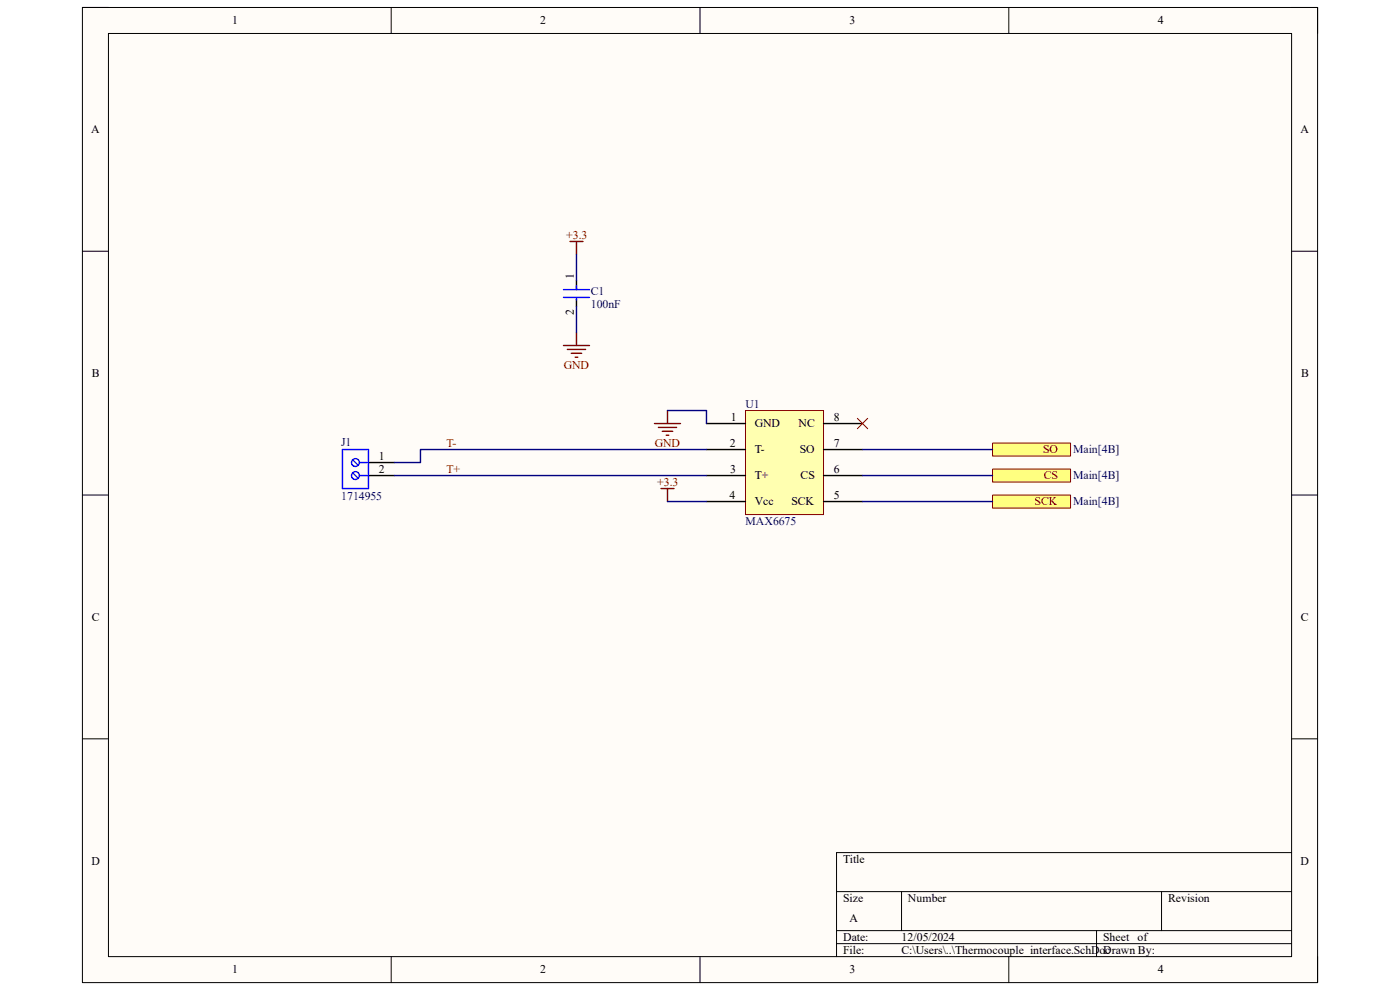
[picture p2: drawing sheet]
<svg xmlns="http://www.w3.org/2000/svg" width="297mm" height="210mm" viewBox="0 0 297 210" stroke-linecap="round" stroke-linejoin="round" font-family="sans-serif">
<path d="M17.5 1.6h262v206.8h-262z" fill-rule="evenodd" fill="#fffcf8"/>
<path d="M17.5 1.6h262v206.8h-262z" fill="none" stroke="#000" stroke-width=".21"/>
<path d="M23 7.1h251v195.8h-251z" fill-rule="evenodd" fill="#fffcf8"/>
<g fill="none" stroke="#000" stroke-width=".21">
<path d="M17.5 1.6h5.5M23 7.1h251v195.8h-251zM83 1.6v5.5M148.5 1.6v5.5M214 1.6v5.5M274 1.6h5.5v5.5M17.5 53.3h5.5M274 53.3h5.5M17.5 105h5.5M274 105h5.5M17.5 156.7h5.5M274 156.7h5.5"/>
<path d="M177.5 189.1h96.5M177.5 197.4h96.5M191.3 189.1v8.3M232.6 197.4v5.5M246.4 189.1v8.3M274 180.9h-96.5v22M83 202.9v5.5M148.5 202.9v5.5M177.5 200.2h96.5M214 202.9v5.5M279.5 202.9v5.5"/>
</g>
<path d="M158.2 87.1h16.5v22.1h-16.5z" fill-rule="evenodd" fill="#ffffb0"/>
<path d="M158.2 87.1h16.5v22.1h-16.5z" fill="none" stroke="#800000" stroke-width=".21"/>
<path d="M149.9 89.8h8.3M149.9 95.4h8.3M174.7 89.9h8.3M174.7 95.4h8.3M149.9 100.9h8.3M149.9 106.4h8.3M174.7 100.9h8.3M174.7 106.4h8.3" fill="none" stroke="#000" stroke-width=".3"/>
<path d="M210.6 94h16.5v2.7h-16.5z" fill-rule="evenodd" fill="#ffff80"/>
<path d="M210.6 94h16.5v2.7h-16.5z" fill="none" stroke="#800000" stroke-width=".21"/>
<path d="M210.6 99.5h16.5v2.8h-16.5z" fill-rule="evenodd" fill="#ffff80"/>
<path d="M210.6 99.5h16.5v2.8h-16.5z" fill="none" stroke="#800000" stroke-width=".21"/>
<path d="M210.6 105h16.5v2.8h-16.5z" fill-rule="evenodd" fill="#ffff80"/>
<path d="M210.6 105h16.5v2.8h-16.5z" fill="none" stroke="#800000" stroke-width=".21"/>
<path d="M181.9 88.7l2.2 2.3M184.1 88.7l-2.2 2.3" fill="none" stroke="#f00" stroke-width=".21"/>
<path d="M78.2 98.1h5.5M78.2 100.9h5.5" fill="none" stroke="#000" stroke-width=".3"/>
<circle cx="75.4" cy="98.1" r=".83" fill="#fff"/>
<g fill="none" stroke="#00f" stroke-width=".3">
<path d="M74.8 97.5l1.2 1.2"/>
<circle cx="75.4" cy="98.1" r=".83"/>
</g>
<circle cx="75.4" cy="100.9" r=".83" fill="#fff"/>
<g fill="none" stroke="#00f" stroke-width=".3">
<path d="M119.5 61.4h5.6M119.5 63.1h5.6M122.3 60.6v.8M122.3 63.4v.2M72.6 95.4h5.6v8.2h-5.6zM76.2 98.1h2M74.8 100.3l1.2 1.2M76.2 100.9h2"/>
<circle cx="75.4" cy="100.9" r=".83"/>
</g>
<path d="M122.3 59.5v1.9M122.3 63.4v1.6" fill="none" stroke="#000" stroke-width=".3"/>
<g fill="none" stroke="#800000" stroke-width=".3">
<path d="M120.9 51.2h2.8M122.3 51.2v2.8M119.5 73.3h5.6M120.4 74.1h3.8M121.2 75h2.2M122 75.8h.6M122.3 70.5v2.8M138.8 89.8h5.6M139.7 90.7h3.8M140.5 91.5h2.2M141.3 92.3h.6M141.6 87.1v2.7"/>
<path d="M140.2 103.6h2.8M141.6 103.6v2.8"/>
</g>
<path d="M122.3 54v5.5M122.3 65v5.5M141.6 87.1h8.3v2.7M149.9 95.4h-60.7v2.7h-5.5M183 95.4h27.6M83.7 100.9h66.2M141.6 106.4h8.3M183 100.9h27.6M183 106.4h27.6" fill="none" stroke="#000080" stroke-width=".3"/>
<g font-size="2.5">
<text x="49.3" y="5.2">1</text>
<text x="114.6" y="5.2">2</text>
<text x="180.2" y="5.2">3</text>
<text x="245.6" y="5.2">4</text>
<text x="19.3" y="28.3">A</text>
<text x="275.9" y="28.3">A</text>
<text x="121.8" y="59.2" transform="rotate(-90 121.8 59.2)">1</text>
<text x="121.8" y="66.7" transform="rotate(-90 121.8 66.7)">2</text>
<text x="19.5" y="80">B</text>
<text x="276" y="80">B</text>
<text x="155" y="89.3">1</text>
<text x="176.9" y="89.3">8</text>
<text x="154.8" y="94.8">2</text>
<text x="160.1" y="90.7">GND</text>
<text x="169.4" y="90.7">NC</text>
<text x="176.9" y="94.8">7</text>
<text x="80.4" y="97.6">1</text>
<text x="80.4" y="100.3">2</text>
<text x="154.9" y="100.3">3</text>
<text x="160.1" y="96.2">T-</text>
<text x="160.1" y="101.7">T+</text>
<text x="169.7" y="96.2">SO</text>
<text x="169.8" y="101.7">CS</text>
<text x="176.9" y="100.3">6</text>
<text x="154.8" y="105.8">4</text>
<text x="160.1" y="107.2">Vcc</text>
<text x="167.9" y="107.2">SCK</text>
<text x="176.9" y="105.8">5</text>
<text x="19.5" y="131.7">C</text>
<text x="276" y="131.7">C</text>
<text x="19.4" y="183.4">D</text>
<text x="178.9" y="183">Title</text>
<text x="275.9" y="183.4">D</text>
<text x="178.9" y="191.3">Size</text>
<text x="192.6" y="191.3">Number</text>
<text x="247.8" y="191.3">Revision</text>
<text x="180.2" y="195.5">A</text>
<text x="178.9" y="199.6">Date:</text>
<text x="178.9" y="202.4">File:</text>
<text x="191.3" y="199.6">12/05/2024</text>
<text x="191.3" y="202.4">C:\Users\..\Thermocouple_interface.SchDoc</text>
<text x="234" y="202.4">Drawn By:</text>
<text x="234" y="199.6">Sheet</text>
<text x="241.4" y="199.6">of</text>
<text x="49.3" y="206.5">1</text>
<text x="114.6" y="206.5">2</text>
<text x="180.2" y="206.5">3</text>
<text x="245.6" y="206.5">4</text>
</g>
<g font-size="2.5" fill="#800000">
<text x="120.1" y="50.7">+3.3</text>
<text x="119.6" y="78.3">GND</text>
<text x="94.7" y="94.8">T-</text>
<text x="138.9" y="94.8">GND</text>
<text x="94.7" y="100.3">T+</text>
<text x="221.3" y="96.2">SO</text>
<text x="221.4" y="101.7">CS</text>
<text x="139.4" y="103.1">+3.3</text>
<text x="219.5" y="107.2">SCK</text>
</g>
<g font-size="2.5" fill="#000080">
<text x="125.3" y="62.5">C1</text>
<text x="125.3" y="65.3">100nF</text>
<text x="158.2" y="86.5">U1</text>
<text x="72.4" y="94.5">J1</text>
<text x="227.7" y="96.2">Main[4B]</text>
<text x="227.7" y="101.7">Main[4B]</text>
<text x="72.4" y="106.1">1714955</text>
<text x="227.7" y="107.2">Main[4B]</text>
<text x="158.2" y="111.3">MAX6675</text>
</g>
</svg>
